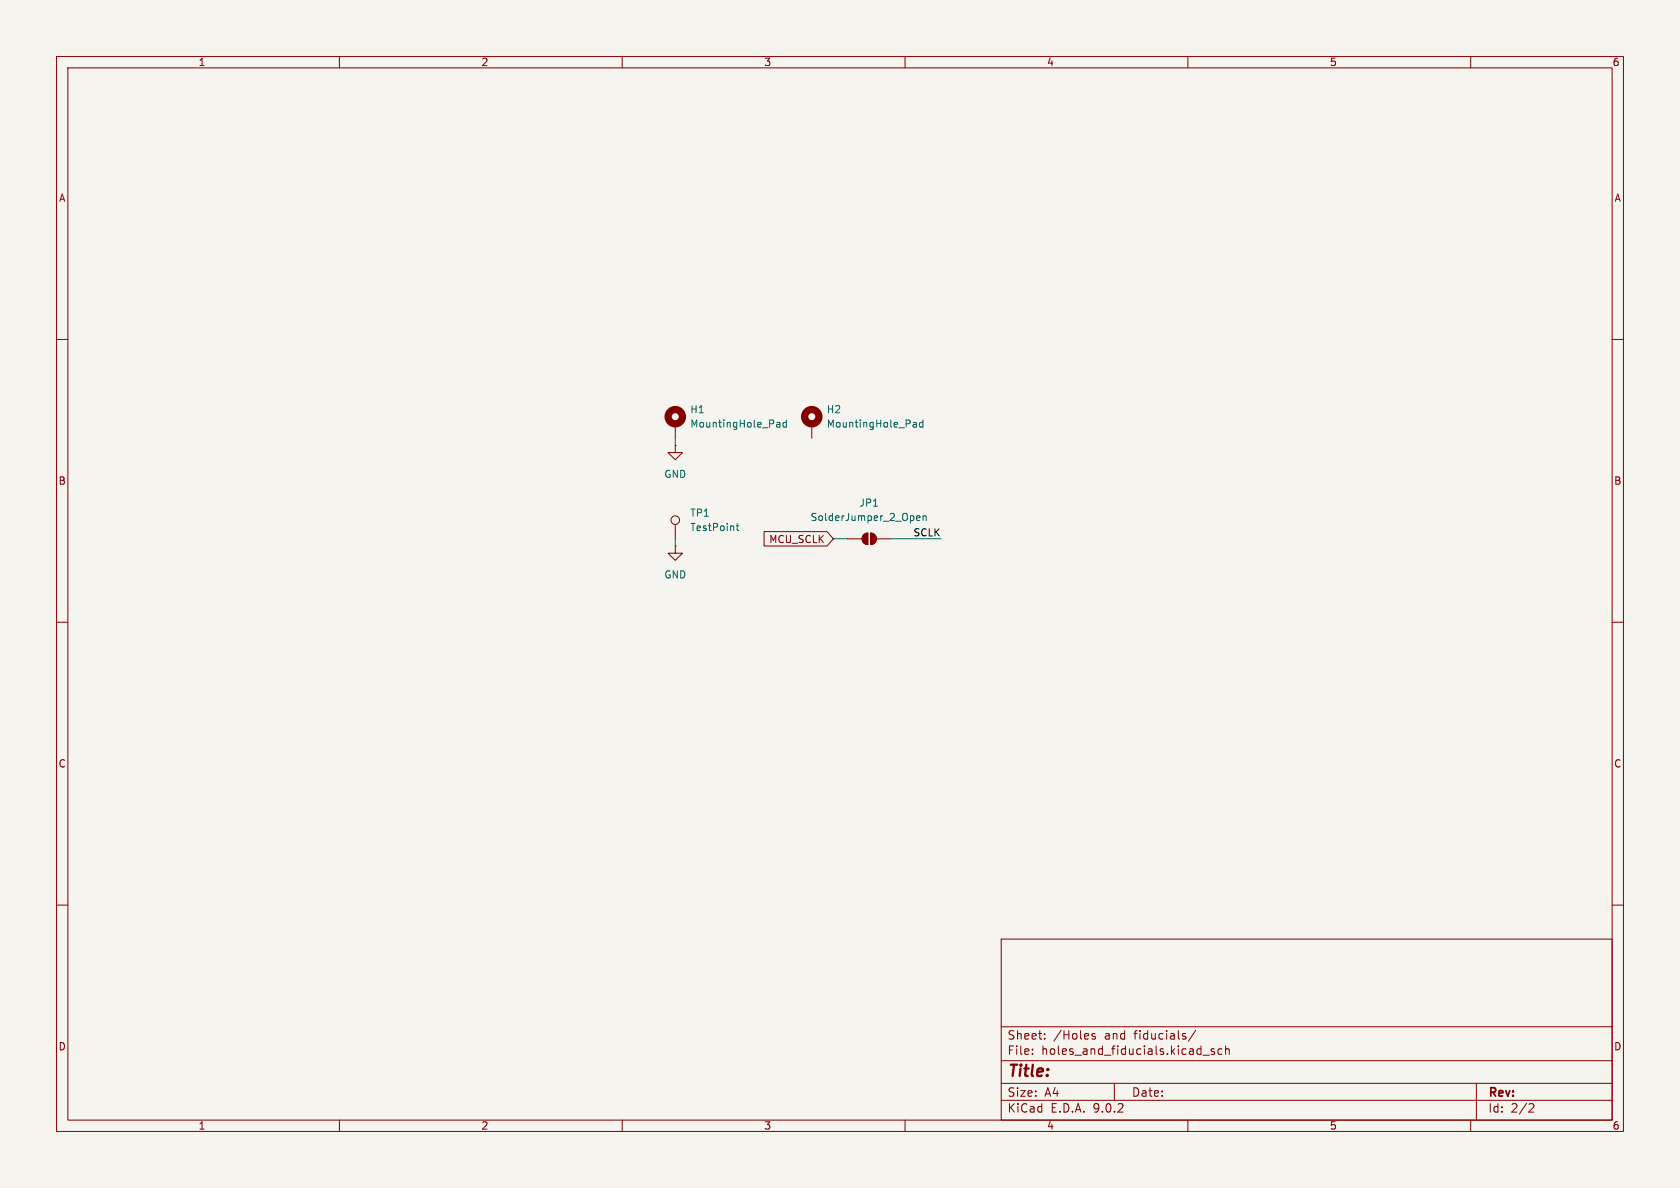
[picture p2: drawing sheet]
(kicad_sch
 (version 20250114)
 (generator "eeschema")
 (generator_version "9.0")
 (paper "A4")
 (lib_symbols
  (symbol "Connector:TestPoint"
   (pin_numbers (hide yes))
   (pin_names
    (offset 0.762) (hide yes)) (exclude_from_sim no) (in_bom yes) (on_board yes)
   (property "Reference" "TP" (at 0 6.858 0) (effects (font (size 1.27 1.27))))
   (property "Value" "TestPoint" (at 0 5.08 0) (effects (font (size 1.27 1.27))))
   (property "Footprint" "" (at 5.08 0 0) (effects (font (size 1.27 1.27)) (hide yes)))
   (property "Datasheet" "~" (at 5.08 0 0) (effects (font (size 1.27 1.27)) (hide yes)))
   (property "Description" "test point" (at 0 0 0) (effects (font (size 1.27 1.27)) (hide yes)))
   (symbol "TestPoint_0_1"
    (circle (center 0 3.302) (radius 0.762) (stroke (width 0) (type default)) (fill (type none))))
   (symbol "TestPoint_1_1"
    (pin passive line (at 0 0 90) (length 2.54) (name "1" (effects (font (size 1.27 1.27)))) (number "1" (effects (font (size 1.27 1.27))))))
   (embedded_fonts no))
  (symbol "Jumper:SolderJumper_2_Open"
   (pin_numbers (hide yes))
   (pin_names
    (offset 0) (hide yes)) (exclude_from_sim no) (in_bom no) (on_board yes)
   (property "Reference" "JP" (at 0 2.032 0) (effects (font (size 1.27 1.27))))
   (property "Value" "SolderJumper_2_Open" (at 0 -2.54 0) (effects (font (size 1.27 1.27))))
   (property "Footprint" "" (at 0 0 0) (effects (font (size 1.27 1.27)) (hide yes)))
   (property "Datasheet" "~" (at 0 0 0) (effects (font (size 1.27 1.27)) (hide yes)))
   (property "Description" "Solder Jumper, 2-pole, open" (at 0 0 0) (effects (font (size 1.27 1.27)) (hide yes)))
   (symbol "SolderJumper_2_Open_0_1"
    (polyline (pts (xy -0.254 1.016) (xy -0.254 -1.016)) (stroke (width 0) (type default)) (fill (type none)))
    (arc (start -0.254 -1.016) (mid -1.2656 0) (end -0.254 1.016) (stroke (width 0) (type default)) (fill (type none)))
    (arc (start -0.254 -1.016) (mid -1.2656 0) (end -0.254 1.016) (stroke (width 0) (type default)) (fill (type outline)))
    (arc (start 0.254 1.016) (mid 1.2656 0) (end 0.254 -1.016) (stroke (width 0) (type default)) (fill (type none)))
    (arc (start 0.254 1.016) (mid 1.2656 0) (end 0.254 -1.016) (stroke (width 0) (type default)) (fill (type outline)))
    (polyline (pts (xy 0.254 1.016) (xy 0.254 -1.016)) (stroke (width 0) (type default)) (fill (type none))))
   (symbol "SolderJumper_2_Open_1_1"
    (pin passive line (at -3.81 0 0) (length 2.54) (name "A" (effects (font (size 1.27 1.27)))) (number "1" (effects (font (size 1.27 1.27)))))
    (pin passive line (at 3.81 0 180) (length 2.54) (name "B" (effects (font (size 1.27 1.27)))) (number "2" (effects (font (size 1.27 1.27))))))
   (embedded_fonts no))
  (symbol "Mechanical:MountingHole_Pad"
   (pin_numbers (hide yes))
   (pin_names
    (offset 1.016) (hide yes)) (exclude_from_sim no) (in_bom no) (on_board yes)
   (property "Reference" "H" (at 0 6.35 0) (effects (font (size 1.27 1.27))))
   (property "Value" "MountingHole_Pad" (at 0 4.445 0) (effects (font (size 1.27 1.27))))
   (property "Footprint" "" (at 0 0 0) (effects (font (size 1.27 1.27)) (hide yes)))
   (property "Datasheet" "~" (at 0 0 0) (effects (font (size 1.27 1.27)) (hide yes)))
   (property "Description" "Mounting Hole with connection" (at 0 0 0) (effects (font (size 1.27 1.27)) (hide yes)))
   (symbol "MountingHole_Pad_0_1"
    (circle (center 0 1.27) (radius 1.27) (stroke (width 1.27) (type default)) (fill (type none))))
   (symbol "MountingHole_Pad_1_1"
    (pin input line (at 0 -2.54 90) (length 2.54) (name "1" (effects (font (size 1.27 1.27)))) (number "1" (effects (font (size 1.27 1.27))))))
   (embedded_fonts no))
  (symbol "power:GND"
   (power)
   (pin_numbers (hide yes))
   (pin_names
    (offset 0) (hide yes)) (exclude_from_sim no) (in_bom yes) (on_board yes)
   (property "Reference" "#PWR" (at 0 -6.35 0) (effects (font (size 1.27 1.27)) (hide yes)))
   (property "Value" "GND" (at 0 -3.81 0) (effects (font (size 1.27 1.27))))
   (property "Footprint" "" (at 0 0 0) (effects (font (size 1.27 1.27)) (hide yes)))
   (property "Datasheet" "" (at 0 0 0) (effects (font (size 1.27 1.27)) (hide yes)))
   (property "Description" "Power symbol creates a global label with name \"GND\" , ground" (at 0 0 0) (effects (font (size 1.27 1.27)) (hide yes)))
   (symbol "GND_0_1"
    (polyline (pts (xy 0 0) (xy 0 -1.27) (xy 1.27 -1.27) (xy 0 -2.54) (xy -1.27 -1.27) (xy 0 -1.27)) (stroke (width 0) (type default)) (fill (type none))))
   (symbol "GND_1_1"
    (pin power_in line (at 0 0 270) (length 0) (name "~" (effects (font (size 1.27 1.27)))) (number "1" (effects (font (size 1.27 1.27))))))
   (embedded_fonts no)))
 (wire
  (pts (xy 157.48 95.25) (xy 166.37 95.25))
  (stroke (width 0) (type default)))
 (wire
  (pts (xy 119.38 78.74) (xy 119.38 77.47))
  (stroke (width 0) (type default)))
 (wire
  (pts (xy 147.32 95.25) (xy 149.86 95.25))
  (stroke (width 0) (type default)))
 (wire
  (pts (xy 119.38 96.52) (xy 119.38 95.25))
  (stroke (width 0) (type default)))
 (label "SCLK"
  (at 166.37 95.25 180)
  (effects (font (size 1.27 1.27)) (justify right bottom)))
 (global_label "MCU_SCLK"
  (shape input)
  (at 147.32 95.25 180)
  (fields_autoplaced yes)
  (effects (font (size 1.27 1.27)) (justify right))
  (property "Intersheetrefs" "${INTERSHEET_REFS}" (at 134.5377 95.25 0) (effects (font (size 1.27 1.27)) (justify right) (hide yes))))
 (symbol
  (lib_id "power:GND")
  (at 119.38 78.74 0)
  (unit 1)
  (exclude_from_sim no)
  (in_bom yes)
  (on_board yes)
  (dnp no)
  (fields_autoplaced yes)
  (property "Reference" "#PWR04" (at 119.38 85.09 0) (effects (font (size 1.27 1.27)) (hide yes)))
  (property "Value" "GND" (at 119.38 83.82 0) (effects (font (size 1.27 1.27))))
  (property "Footprint" "" (at 119.38 78.74 0) (effects (font (size 1.27 1.27)) (hide yes)))
  (property "Datasheet" "" (at 119.38 78.74 0) (effects (font (size 1.27 1.27)) (hide yes)))
  (property "Description" "Power symbol creates a global label with name \"GND\" , ground" (at 119.38 78.74 0) (effects (font (size 1.27 1.27)) (hide yes)))
  (pin "1"))
 (symbol
  (lib_id "Mechanical:MountingHole_Pad")
  (at 119.38 74.93 0)
  (unit 1)
  (exclude_from_sim no)
  (in_bom no)
  (on_board yes)
  (dnp no)
  (fields_autoplaced yes)
  (property "Reference" "H1" (at 121.92 72.3899 0) (effects (font (size 1.27 1.27)) (justify left)))
  (property "Value" "MountingHole_Pad" (at 121.92 74.9299 0) (effects (font (size 1.27 1.27)) (justify left)))
  (property "Footprint" "MountingHole:MountingHole_3.2mm_M3_Pad_Via" (at 119.38 74.93 0) (effects (font (size 1.27 1.27)) (hide yes)))
  (property "Datasheet" "~" (at 119.38 74.93 0) (effects (font (size 1.27 1.27)) (hide yes)))
  (property "Description" "Mounting Hole with connection" (at 119.38 74.93 0) (effects (font (size 1.27 1.27)) (hide yes)))
  (pin "1"))
 (symbol
  (lib_id "Mechanical:MountingHole_Pad")
  (at 143.51 74.93 0)
  (unit 1)
  (exclude_from_sim no)
  (in_bom no)
  (on_board yes)
  (dnp no)
  (fields_autoplaced yes)
  (property "Reference" "H2" (at 146.05 72.3899 0) (effects (font (size 1.27 1.27)) (justify left)))
  (property "Value" "MountingHole_Pad" (at 146.05 74.9299 0) (effects (font (size 1.27 1.27)) (justify left)))
  (property "Footprint" "MountingHole:MountingHole_3.2mm_M3_Pad_Via" (at 143.51 74.93 0) (effects (font (size 1.27 1.27)) (hide yes)))
  (property "Datasheet" "~" (at 143.51 74.93 0) (effects (font (size 1.27 1.27)) (hide yes)))
  (property "Description" "Mounting Hole with connection" (at 143.51 74.93 0) (effects (font (size 1.27 1.27)) (hide yes)))
  (pin "1"))
 (symbol
  (lib_id "Jumper:SolderJumper_2_Open")
  (at 153.67 95.25 0)
  (unit 1)
  (exclude_from_sim no)
  (in_bom no)
  (on_board yes)
  (dnp no)
  (fields_autoplaced yes)
  (property "Reference" "JP1" (at 153.67 88.9 0) (effects (font (size 1.27 1.27))))
  (property "Value" "SolderJumper_2_Open" (at 153.67 91.44 0) (effects (font (size 1.27 1.27))))
  (property "Footprint" "Jumper:SolderJumper-2_P1.3mm_Open_TrianglePad1.0x1.5mm" (at 153.67 95.25 0) (effects (font (size 1.27 1.27)) (hide yes)))
  (property "Datasheet" "~" (at 153.67 95.25 0) (effects (font (size 1.27 1.27)) (hide yes)))
  (property "Description" "Solder Jumper, 2-pole, open" (at 153.67 95.25 0) (effects (font (size 1.27 1.27)) (hide yes)))
  (pin "2")
  (pin "1"))
 (symbol
  (lib_id "Connector:TestPoint")
  (at 119.38 95.25 0)
  (unit 1)
  (exclude_from_sim no)
  (in_bom yes)
  (on_board yes)
  (dnp no)
  (fields_autoplaced yes)
  (property "Reference" "TP1" (at 121.92 90.6779 0) (effects (font (size 1.27 1.27)) (justify left)))
  (property "Value" "TestPoint" (at 121.92 93.2179 0) (effects (font (size 1.27 1.27)) (justify left)))
  (property "Footprint" "TestPoint:TestPoint_Keystone_5015_Micro_Mini" (at 124.46 95.25 0) (effects (font (size 1.27 1.27)) (hide yes)))
  (property "Datasheet" "~" (at 124.46 95.25 0) (effects (font (size 1.27 1.27)) (hide yes)))
  (property "Description" "test point" (at 119.38 95.25 0) (effects (font (size 1.27 1.27)) (hide yes)))
  (pin "1"))
 (symbol
  (lib_id "power:GND")
  (at 119.38 96.52 0)
  (unit 1)
  (exclude_from_sim no)
  (in_bom yes)
  (on_board yes)
  (dnp no)
  (fields_autoplaced yes)
  (property "Reference" "#PWR03" (at 119.38 102.87 0) (effects (font (size 1.27 1.27)) (hide yes)))
  (property "Value" "GND" (at 119.38 101.6 0) (effects (font (size 1.27 1.27))))
  (property "Footprint" "" (at 119.38 96.52 0) (effects (font (size 1.27 1.27)) (hide yes)))
  (property "Datasheet" "" (at 119.38 96.52 0) (effects (font (size 1.27 1.27)) (hide yes)))
  (property "Description" "Power symbol creates a global label with name \"GND\" , ground" (at 119.38 96.52 0) (effects (font (size 1.27 1.27)) (hide yes)))
  (pin "1")))
